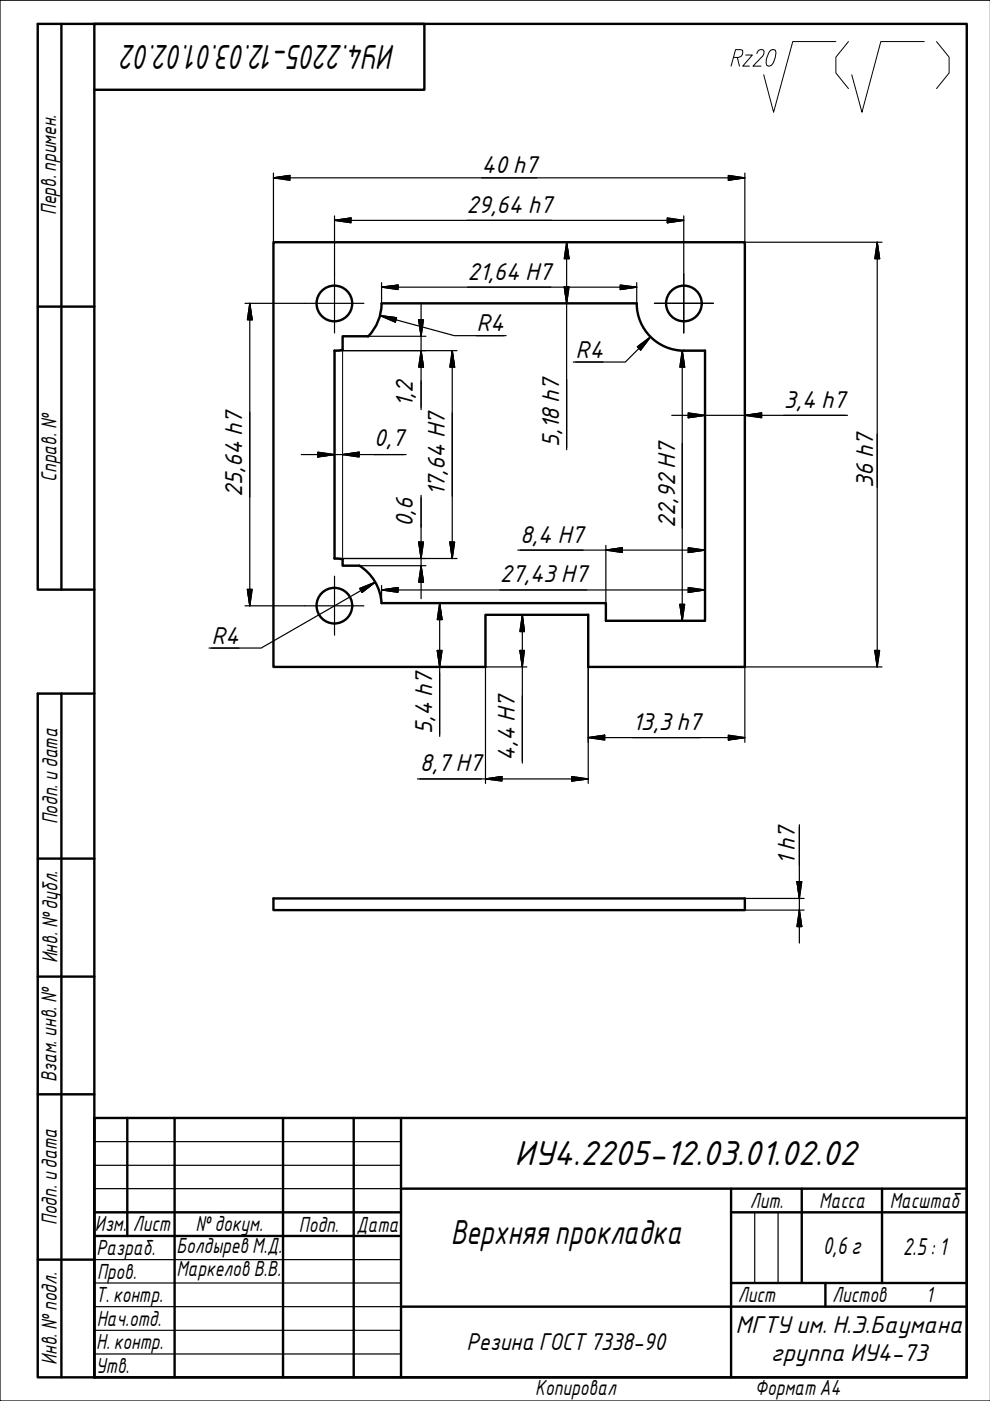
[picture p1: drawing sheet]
<svg xmlns="http://www.w3.org/2000/svg" width="210mm" height="297mm" viewBox="0 0 210 297" stroke-linecap="round" stroke-linejoin="round" font-family="sans-serif">
<g fill="none" stroke="#000" stroke-width=".51">
<path d="M58 51.4h99.9v90h-33.2v-11h-21.8v11h-44.9zM72.6 74.2l-1.7 .1v44.1l1.7 .2M78 71.3h-5.4v2.9M80.9 64.3h54.1M80.9 64.3a10 10 0 0 1-2.9 7M135 64.3a10 10 0 0 0 10 10M145 74.3h4.5v57.3h-21v-3.7h-47.6a10.1 10.1 0 0 0-4.7-8M72.6 118.6v1.3h3.5M58 190.5h99.9v2.5h-99.9z"/>
<circle cx="70.9" cy="64.3" r="3.8"/>
<circle cx="145" cy="64.3" r="3.8"/>
<circle cx="70.9" cy="128.4" r="3.8"/>
</g>
<g fill="none" stroke="#000" stroke-width=".51">
<path d="M20 237h185v55h-185zM27 237v25.1M37 237v55M60 237v55M75 237v55M85 237v55M20 257h65M85 252h120M155 257h50M155 252v40M170 252v20M187 252v20"/>
<path d="M20 262.1h65M85 277h120M155 272h50M175 272v5"/>
</g>
<path d="M20 242h65M20 247.1h65M20 252h65M160 257v15M165 257v15M20 267.1h65M20 272h65M20 277h65M20 282.1h65M20 287.1h65" fill="none" stroke="#000" stroke-width=".25"/>
<path d="M210 0h-210v297h210" fill="none" stroke="#000" stroke-width=".25"/>
<path d="M20 5.1h185v286.9h-185z" fill="none" stroke="#000" stroke-width=".51"/>
<path d="M72.6 74.2v44.4" fill="none" stroke="#000" stroke-width=".21"/>
<path d="M155.5 12.2h1.1a1.14 1.14 0 0 0 .8-1.5l-1.4-.2-1 3.5M156.3 12.2l.5 1.8M158.1 11.7h1.4l-2 2.3h1.4M160.5 11.4v-.2a.89 .89 0 0 1 1.4-.5 1.23 1.23 0 0 1-.6 1.6l-1.7 1.7h1.8M163.4 10.7l.4-.2 .6 .2a4 4 0 0 1-.8 3.1l-.5 .2-.5-.2a3.4 3.4 0 0 1 .8-3.1zM177.2 8.8h-9.1l-4.1 15-2.1-7.9M179.9 8.8l-2.7 3.3v3.4l2.7 3.3M196 8.8h-9.2l-4 15-2.2-7.9M198.6 8.8l2.6 3.3v3.4l-2.6 3.3" fill="none" stroke="#000" stroke-width=".21"/>
<path d="M13 5.1v119.9M20 19h70v-13.9h-82v119.9h12M8 65h12M13 147.1v144.9M20 147.1h-12v144.9h12M8 182h12M8 207.1h12M8 232h12M8 267.1h12" fill="none" stroke="#000" stroke-width=".51"/>
<path d="M70.9 58.1v12.5M145 58.1v12.5M64.6 64.3h12.6M138.7 64.3h12.6M64.6 128.4h12.6M70.9 122.2v12.5" fill="none" stroke="#000" stroke-width=".25"/>
<g fill="none" stroke="#000" stroke-width=".25">
<path d="M58 37.7l3.5-.5v1zM58 37.7h99.9M58 36.7v14.7M154.4 37.2l3.5 .5-3.5 .5zM157.9 36.7v14.7h29.1M70.9 46.7l3.5-.5v1zM70.9 46.7h74.1M70.9 45.8v12.3M80.9 59.9v4.4M120.1 51.4l.5 3.4h-1zM120.1 51.4v44M135 59.9v4.4"/>
<path d="M141.5 46.2l3.5 .5-3.5 .5zM145 45.8v12.3M186 51.4l.5 3.4h-1zM186 51.4v90M51.9 64.3h12.7M53 64.3l.5 3.5h-1zM53 64.3v64.1M70.9 74.3h26M78 71.3h12.3M80.6 66.9l3.5 .5-.3 .9zM80.6 66.9l15.7 4.3h11M80.9 60.9l3.5-.5v1z"/>
<path d="M80.9 60.9h54.1M88.8 67.8h1l-.5 3.5zM89.3 74.3l.5 3.5h-1zM89.3 64.3v22.6M95.9 74.3l.5 3.5h-1zM95.9 74.3v44.1M101 71.2h5.8M119.6 60.8h1l-.5 3.5zM122 76.8h5.9M131.5 60.4l3.5 .5-3.5 .5zM135.1 73.5l2.8-2.1-2.1 2.8zM137.9 71.4l-5.3 5.4h-11.1"/>
<path d="M143.7 74.3h5.8M144.7 74.3l.5 3.5h-1.1zM144.7 74.3v57.3M63.9 96.4h22.2M67.4 95.9l3.5 .5-3.5 .5zM72.6 96.4l3.5-.5v1zM142.4 88.1h37.3M145.9 87.6l3.6 .5-3.6 .5zM157.9 88.1l3.6-.5v1zM166.2 88.1h13M70.9 118.4h26M76.1 119.9h14.2"/>
<path d="M88.8 114.9h1l-.5 3.5zM89.3 119.9l.5 3.5h-1zM89.3 105v21.9M95.4 114.9h1l-.5 3.5zM109.8 116.6h39.7M128.5 116.6l3.5-.5v1zM128.5 115.6v16M145.9 116.1l3.6 .5-3.6 .5zM149.5 115.6v16h-5.8M44.8 137.4h5.9M51.9 128.4h12.7M52.5 125h1l-.5 3.4z"/>
<path d="M76.3 124.8l3.3-1.4-2.8 2.2zM79.6 123.4l-24.2 14h-11.1M80.9 125.1l3.5-.5v1zM80.9 125.1h68.6M80.9 124.1v3.8M92.7 137.9h1l-.5 3.5zM93.2 127.9l.5 3.5h-1zM93.2 127.9v28.2M102.9 130.4h8.8M110.2 137.9h1l-.5 3.5zM110.7 130.4l.5 3.5h-1zM110.7 130.4v31.4"/>
<path d="M144.1 128.1h1.1l-.5 3.5zM145.9 124.6l3.6 .5-3.6 .5zM185.5 137.9h1l-.5 3.5zM111.7 141.4h-8.8v24.7M124.7 156.4l3.5-.5v1zM124.7 141.4v24.7M124.7 156.4h33.2M154.4 155.9l3.5 .5-3.5 .5zM187 141.4h-29.1v16M88.5 165.1h36.2M102.9 165.1l3.5-.5v1zM121.2 164.6l3.5 .5-3.5 .5z"/>
<path d="M169.5 174.9v25M157.9 193h12.6M157.9 190.5h12.6M169 186.9h1l-.5 3.6zM169.5 193l.5 3.5h-1z"/>
</g>
<g fill="#000" stroke="#000" stroke-width=".25">
<path d="M58 37.7l3.5-.5zM58 37.7l3.5-.5v1zM154.4 38.2l3.5-.5zM154.4 37.2l3.5 .5-3.5 .5zM70.9 46.7l3.5-.5zM70.9 46.7l3.5-.5v1zM120.1 51.4l.5 3.4zM120.1 51.4l.5 3.4h-1zM141.5 47.2l3.5-.5zM141.5 46.2l3.5 .5-3.5 .5zM186 51.4l.5 3.4zM186 51.4l.5 3.4h-1z"/>
<path d="M53 64.3l.5 3.5zM53 64.3l.5 3.5h-1zM80.6 66.9l3.5 .5zM80.6 66.9l3.5 .5-.3 .9zM80.9 60.9l3.5-.5zM80.9 60.9l3.5-.5v1zM88.8 67.8l.5 3.5zM88.8 67.8h1l-.5 3.5zM89.3 74.3l.5 3.5zM89.3 74.3l.5 3.5h-1zM95.9 74.3l.5 3.5zM95.9 74.3l.5 3.5h-1z"/>
<path d="M119.6 60.8l.5 3.5zM119.6 60.8h1l-.5 3.5zM131.5 61.4l3.5-.5zM131.5 60.4l3.5 .5-3.5 .5zM137.9 71.4l-2.1 2.8zM135.1 73.5l2.8-2.1-2.1 2.8zM144.7 74.3l.5 3.5zM144.7 74.3l.5 3.5h-1.1zM67.4 96.9l3.5-.5zM67.4 95.9l3.5 .5-3.5 .5zM72.6 96.4l3.5-.5zM72.6 96.4l3.5-.5v1z"/>
<path d="M145.9 88.6l3.6-.5zM145.9 87.6l3.6 .5-3.6 .5zM157.9 88.1l3.6-.5zM157.9 88.1l3.6-.5v1zM88.8 114.9l.5 3.5zM88.8 114.9h1l-.5 3.5zM95.4 114.9l.5 3.5zM95.4 114.9h1l-.5 3.5zM128.5 116.6l3.5-.5zM128.5 116.6l3.5-.5v1zM145.9 117.1l3.6-.5zM145.9 116.1l3.6 .5-3.6 .5z"/>
<path d="M52.5 125l.5 3.4zM52.5 125h1l-.5 3.4zM76.8 125.6l2.8-2.2zM76.3 124.8l3.3-1.4-2.8 2.2zM80.9 125.1l3.5-.5zM80.9 125.1l3.5-.5v1zM89.3 119.9l.5 3.5zM89.3 119.9l.5 3.5h-1zM92.7 137.9l.5 3.5zM92.7 137.9h1l-.5 3.5zM93.2 127.9l.5 3.5zM93.2 127.9l.5 3.5h-1z"/>
<path d="M110.2 137.9l.5 3.5zM110.2 137.9h1l-.5 3.5zM110.7 130.4l.5 3.5zM110.7 130.4l.5 3.5h-1zM144.1 128.1l.6 3.5zM144.1 128.1h1.1l-.5 3.5zM145.9 125.6l3.6-.5zM145.9 124.6l3.6 .5-3.6 .5zM185.5 137.9l.5 3.5zM185.5 137.9h1l-.5 3.5zM124.7 156.4l3.5-.5zM124.7 156.4l3.5-.5v1z"/>
<path d="M154.4 156.9l3.5-.5zM154.4 155.9l3.5 .5-3.5 .5zM102.9 165.1l3.5-.5zM102.9 165.1l3.5-.5v1zM121.2 165.6l3.5-.5zM121.2 164.6l3.5 .5-3.5 .5zM169 186.9l.5 3.6zM169 186.9h1l-.5 3.6zM169.5 193l.5 3.5zM169.5 193l.5 3.5h-1z"/>
</g>
<g font-size="7">
<text x="83.9" y="9.5" transform="rotate(180 83.9 9.5)">ИУ4.2205-12.03.01.02.02</text>
<text x="109.1" y="247">ИУ4.2205-12.03.01.02.02</text>
<text x="95.6" y="263.8">Верхняяпрокладка</text>
</g>
<g font-size="5">
<text x="102.1" y="36.8">40 h7</text>
<text x="98.9" y="45.2">29,64 h7</text>
<text x="99.1" y="59.4">21,64 H7</text>
<text x="101" y="70.3">R4</text>
<text x="122" y="75.9">R4</text>
<text x="87.5" y="86.3" transform="rotate(-90 87.5 86.3)">1,2</text>
<text x="166.2" y="86.5">3,4 h7</text>
<text x="79.2" y="94.7">0,7</text>
<text x="118.6" y="94.9" transform="rotate(-90 118.6 94.9)">5,18h7</text>
<text x="51.4" y="105.4" transform="rotate(-90 51.4 105.4)">25,64 h7</text>
<text x="94.3" y="105.2" transform="rotate(-90 94.3 105.2)">17,64 H7</text>
<text x="185.1" y="103.4" transform="rotate(-90 185.1 103.4)">36 h7</text>
<text x="87.5" y="111.8" transform="rotate(-90 87.5 111.8)">0,6</text>
<text x="143.1" y="112" transform="rotate(-90 143.1 112)">22,92H7</text>
<text x="110.3" y="115">8,4 H7</text>
<text x="106" y="123.5">27,43H7</text>
<text x="44.8" y="136.5">R4</text>
<text x="91.6" y="155.7" transform="rotate(-90 91.6 155.7)">5,4 h7</text>
<text x="134.1" y="154.8">13,3h7</text>
<text x="109.2" y="161.3" transform="rotate(-90 109.2 161.3)">4,4 H7</text>
<text x="89" y="163.6">8,7H7</text>
<text x="168.5" y="183.4" transform="rotate(-90 168.5 183.4)">1h7</text>
<text x="174.4" y="265.9">0,6г</text>
<text x="191.4" y="266.2">2.5: 1</text>
<text x="98.9" y="286.2">Резина ГОСТ7338-90</text>
<text x="156" y="282.7">МГТУим. Н.Э.Баумана</text>
<text x="163.4" y="288.6">группа ИУ4-73</text>
</g>
<g font-size="4.4">
<text x="11.9" y="45.6" transform="rotate(-90 11.9 45.6)">Перв. примен.</text>
<text x="12" y="102.2" transform="rotate(-90 12 102.2)">Справ. №</text>
<text x="12.2" y="174.8" transform="rotate(-90 12.2 174.8)">Подп. идата</text>
<text x="12.2" y="204.3" transform="rotate(-90 12.2 204.3)">Инв. №дубл.</text>
<text x="12" y="229.5" transform="rotate(-90 12 229.5)">Взам. инв. №</text>
<text x="159" y="256.1">Лит.</text>
<text x="173.7" y="256.1">Масса</text>
<text x="188.7" y="256.1">Масштаб</text>
<text x="12.1" y="259.8" transform="rotate(-90 12.1 259.8)">Подп. идата</text>
<text x="20.1" y="261.1">Изм.</text>
<text x="28.2" y="261.1">Лист</text>
<text x="41.5" y="261">№докум.</text>
<text x="63.4" y="261.2">Подп.</text>
<text x="75.6" y="261.2">Дата</text>
<text x="20.4" y="266.1">Разраб.</text>
<text x="37.4" y="265.7">Болдырев М.Д.</text>
<text x="20.6" y="271.1">Пров.</text>
<text x="37.4" y="270.6">Маркелов В.В.</text>
<text x="20.3" y="276.1">Т. контр.</text>
<text x="20.5" y="281.1">Нач.отд.</text>
<text x="156.5" y="276.1">Лист</text>
<text x="176.5" y="276.1">Листов</text>
<text x="196.3" y="276">1</text>
<text x="20.4" y="286.1">Н. контр.</text>
<text x="12.1" y="289.4" transform="rotate(-90 12.1 289.4)">Инв. №подл.</text>
<text x="20.3" y="291.1">Утв.</text>
<text x="113.5" y="295.8">Копировал</text>
<text x="160" y="295.7">Формат A4</text>
</g>
</svg>
